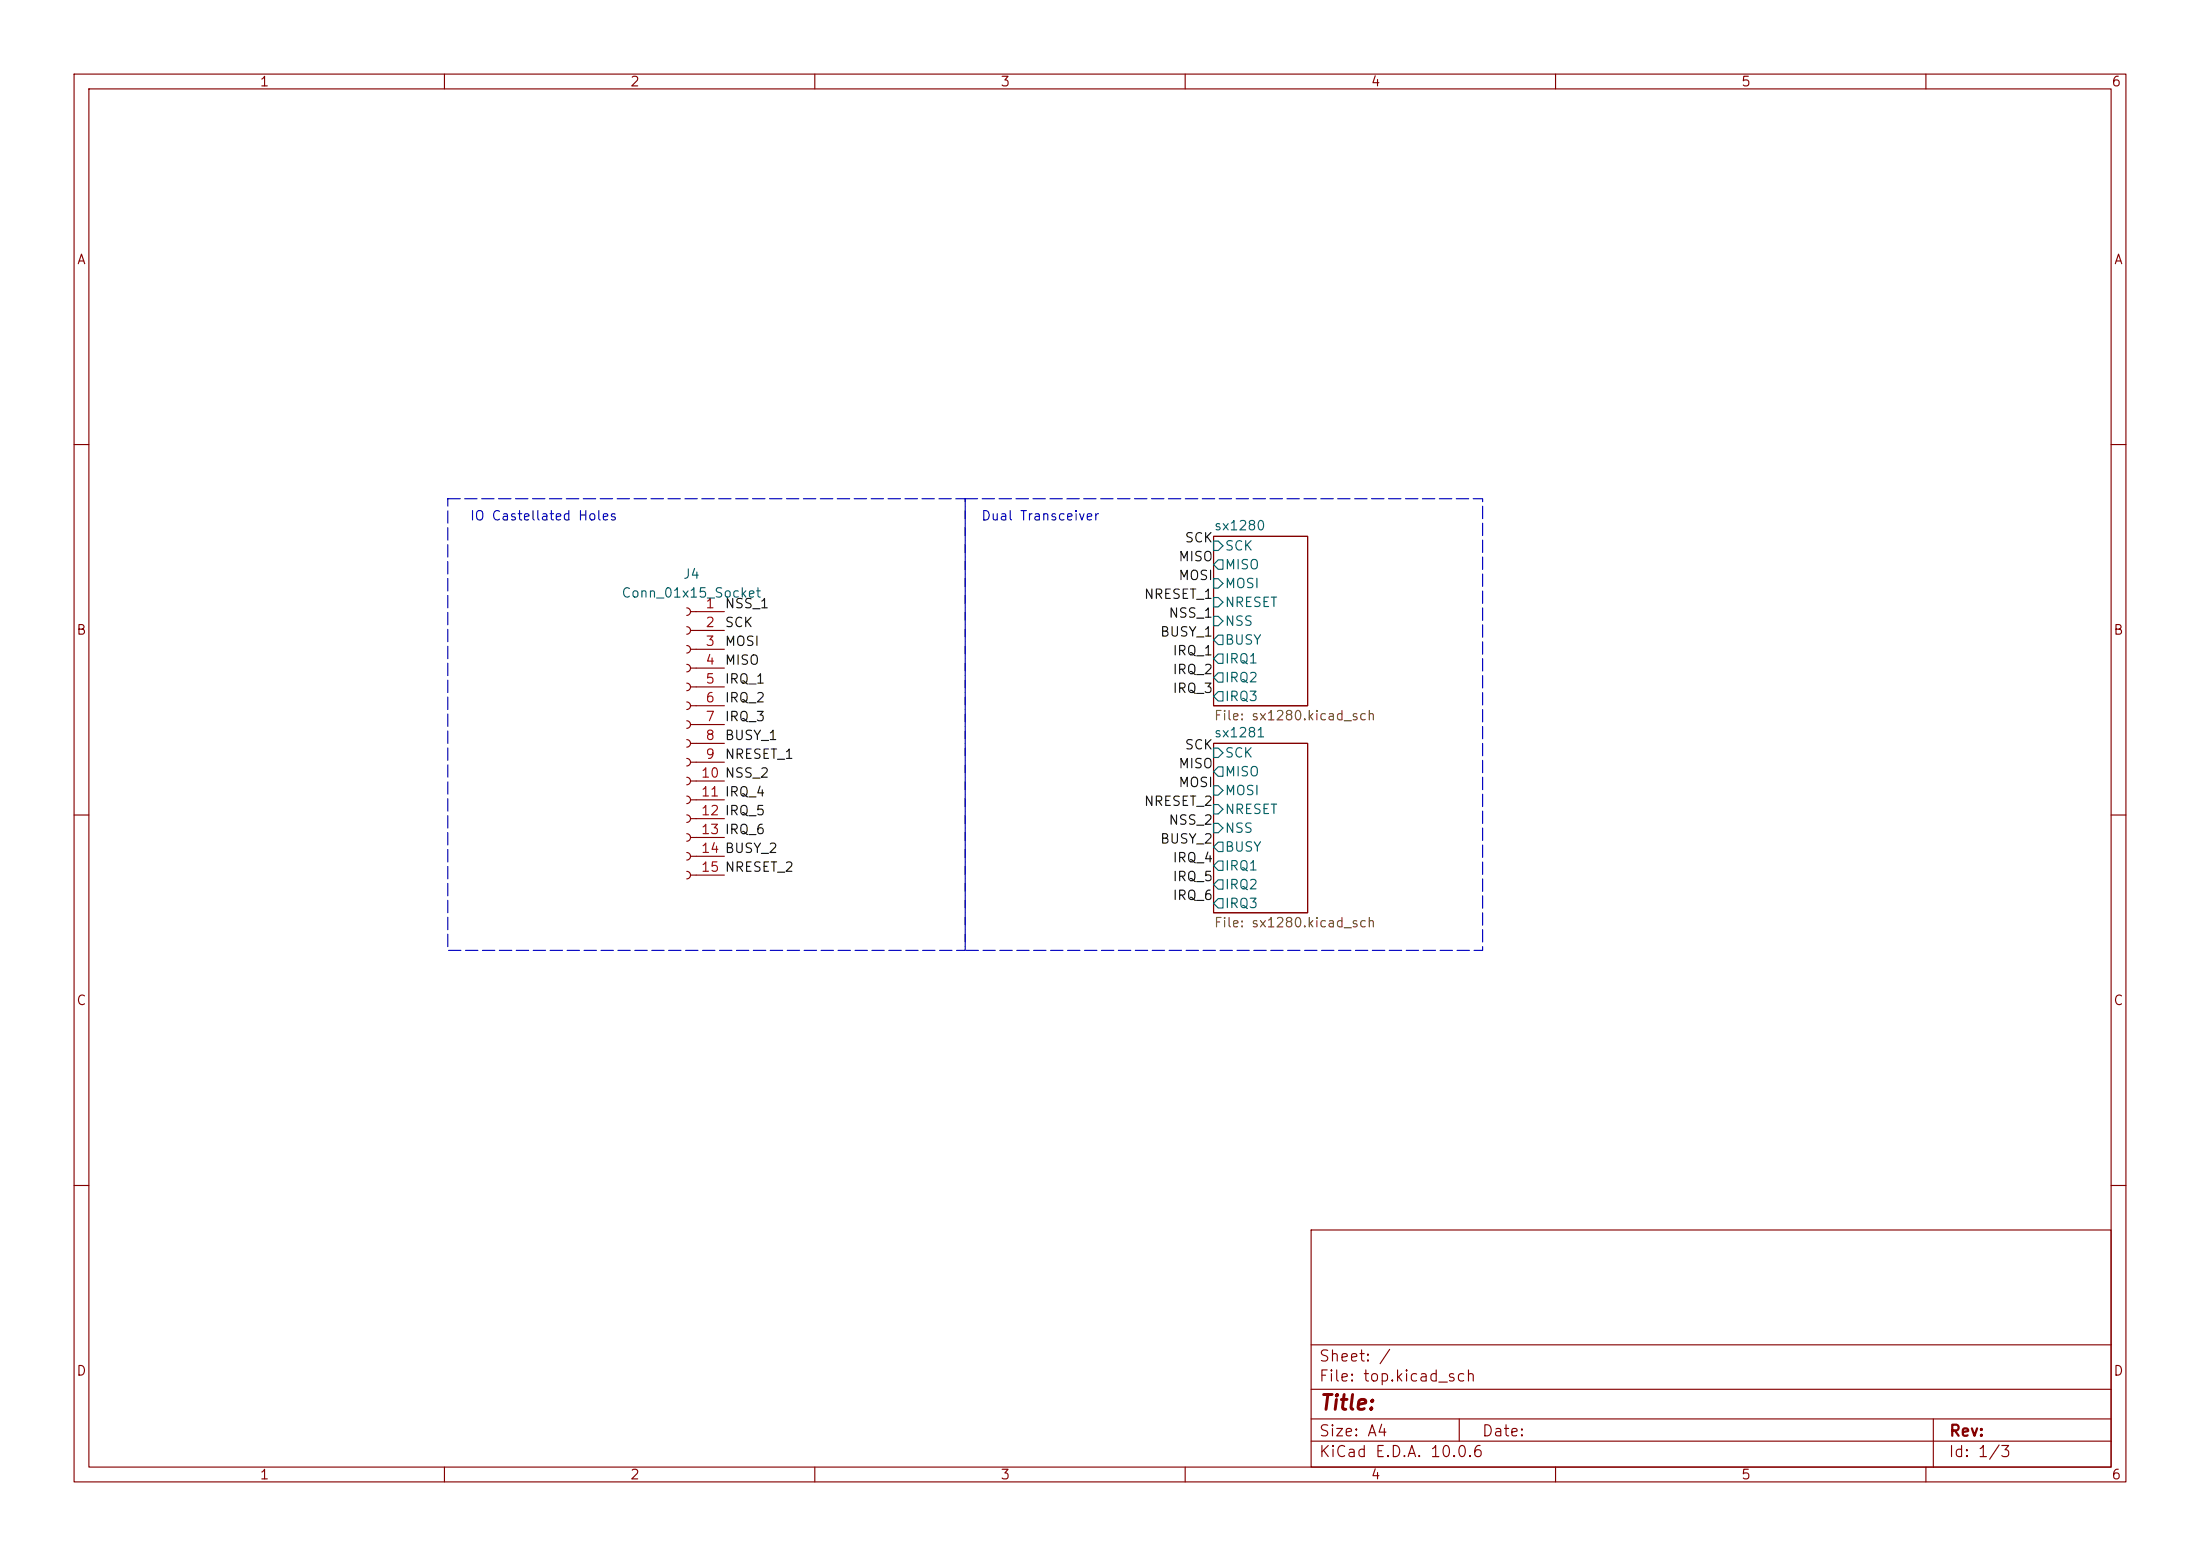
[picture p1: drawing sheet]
<svg xmlns="http://www.w3.org/2000/svg" width="297mm" height="210mm" viewBox="0 0 297 210" stroke-linecap="round" stroke-linejoin="round" font-family="sans-serif">
<g fill="none" stroke="#840000" stroke-width=".15">
<path d="M10 10h277v190h-277zM12 12h273v186h-273zM60 10v2M110 10v2M160 10v2M210 10v2M260 10v2M10 60h2M163.8 72.4h12.7v22.9h-12.7zM285 60h2M92.7 82a.51 .51 0 0 1 .5 .6 .51 .51 0 0 1-.5 .5M92.7 84.6a.51 .51 0 0 1 .5 .5 .51 .51 0 0 1-.5 .5"/>
<path d="M92.7 87.1a.51 .51 0 0 1 .5 .5 .51 .51 0 0 1-.5 .5M92.7 89.7a.51 .51 0 0 1 .5 .5 .51 .51 0 0 1-.5 .5M92.7 92.2a.51 .51 0 0 1 .5 .5 .51 .51 0 0 1-.5 .5M92.7 94.7a.51 .51 0 0 1 .5 .6 .51 .51 0 0 1-.5 .5M92.7 97.3a.51 .51 0 0 1 .5 .5 .51 .51 0 0 1-.5 .5M92.7 99.8a.51 .51 0 0 1 .5 .5 .51 .51 0 0 1-.5 .5M93.2 82.6h4.6M93.2 85.1h4.6M93.2 87.6h4.6M93.2 90.2h4.6M93.2 92.7h4.6M93.2 95.3h4.6"/>
<path d="M93.2 97.8h4.6M10 110h2M92.7 102.4a.51 .51 0 0 1 .5 .5 .51 .51 0 0 1-.5 .5M92.7 104.9a.51 .51 0 0 1 .5 .5 .51 .51 0 0 1-.5 .5M92.7 107.4a.51 .51 0 0 1 .5 .6 .51 .51 0 0 1-.5 .5M92.7 110a.51 .51 0 0 1 .5 .5 .51 .51 0 0 1-.5 .5M92.7 112.5a.51 .51 0 0 1 .5 .5 .51 .51 0 0 1-.5 .5M92.7 115.1a.51 .51 0 0 1 .5 .5 .51 .51 0 0 1-.5 .5M92.7 117.6a.51 .51 0 0 1 .5 .5 .51 .51 0 0 1-.5 .5M93.2 100.3h4.6M93.2 102.9h4.6M93.2 105.4h4.6"/>
<path d="M93.2 108h4.6M93.2 110.5h4.6M93.2 113h4.6M93.2 115.6h4.6M93.2 118.1h4.6M163.8 100.3h12.7v22.9h-12.7zM285 110h2M10 160h2M177 166h108v32h-108zM285 160h2M60 198v2M110 198v2"/>
<path d="M160 198v2M177 194.5h108M177 191.5h108M177 187.5h108M177 181.5h108M197 191.5v3M210 198v2M260 198v2M261 191.5v6.5"/>
</g>
<g fill="none" stroke="#006464" stroke-width=".15">
<path d="M163.8 78.1h.7l.6 .6-.6 .7h-.7zM163.8 73h.7l.6 .7-.6 .6h-.7zM164.5 75.6h.6v1.2h-.6l-.7-.6zM163.8 80.6h.7l.6 .7-.6 .6h-.7zM163.8 83.2h.7l.6 .6-.6 .7h-.7zM164.5 85.7h.6v1.3h-.6l-.7-.6zM164.5 88.3h.6v1.2h-.6l-.7-.6zM164.5 90.8h.6v1.3h-.6l-.7-.7zM164.5 93.3h.6v1.3h-.6l-.7-.6zM163.8 106h.7l.6 .7-.6 .6h-.7zM163.8 108.6h.7l.6 .6-.6 .7h-.7zM163.8 111.1h.7l.6 .7-.6 .6h-.7z"/>
<path d="M163.8 101h.7l.6 .6-.6 .6h-.7zM164.5 113.7h.6v1.2h-.6l-.7-.6zM164.5 116.2h.6v1.3h-.6l-.7-.7zM164.5 118.7h.6v1.3h-.6l-.7-.6zM164.5 103.5h.6v1.3h-.6l-.7-.7zM164.5 121.3h.6v1.3h-.6l-.7-.7z"/>
</g>
<path d="M60.5 67.3h69.8v61h-69.8zM130.3 67.3h69.9v61h-69.9z" fill="none" stroke="#0000c2" stroke-width=".15" stroke-dasharray="1.7 .6"/>
<text font-size="2" fill="#840000" x="178" y="190.8">Title:</text>
<g font-size="1.5" fill="#840000">
<text x="178" y="184.1">Sheet: /</text>
<text x="178" y="186.8">File: top.kicad_sch</text>
<text x="178" y="197">KiCad E.D.A. 10.0.6</text>
<text x="178" y="194.2">Size: A4</text>
<text x="200" y="194.2">Date:</text>
<text x="263" y="197">Id: 1/3</text>
<text x="263" y="194.2">Rev:</text>
</g>
<g font-size="1.3" fill="#840000">
<text x="35" y="12">1</text>
<text x="85" y="12">2</text>
<text x="135" y="12">3</text>
<text x="185" y="12">4</text>
<text x="235" y="12">5</text>
<text x="285" y="12">6</text>
<text x="10.3" y="36">A</text>
<text x="285.3" y="36">A</text>
<text x="10.2" y="86">B</text>
<text x="285.2" y="86">B</text>
<text x="10.2" y="136">C</text>
<text x="285.2" y="136">C</text>
<text x="10.2" y="186">D</text>
<text x="285.2" y="186">D</text>
<text x="35" y="200">1</text>
<text x="85" y="200">2</text>
<text x="135" y="200">3</text>
<text x="185" y="200">4</text>
<text x="235" y="200">5</text>
<text x="285" y="200">6</text>
</g>
<g font-size="1.3" fill="#0000c2">
<text x="63.4" y="70.6">IO Castellated Holes</text>
<text x="132.4" y="70.6">Dual Transceiver</text>
</g>
<g font-size="1.3" fill="#006464">
<text x="163.8" y="71.9">sx1280</text>
<text x="165.3" y="77.2">MISO</text>
<text x="165.3" y="74.6">SCK</text>
<text x="83.8" y="81">Conn_01x15_Socket</text>
<text x="92.1" y="78.4">J4</text>
<text x="165.3" y="79.7">MOSI</text>
<text x="165.3" y="82.2">NRESET</text>
<text x="165.3" y="87.3">BUSY</text>
<text x="165.3" y="89.9">IRQ1</text>
<text x="165.3" y="84.8">NSS</text>
<text x="165.3" y="92.4">IRQ2</text>
<text x="165.3" y="94.9">IRQ3</text>
<text x="163.8" y="99.8">sx1281</text>
<text x="165.3" y="105.1">MISO</text>
<text x="165.3" y="107.6">MOSI</text>
<text x="165.3" y="102.6">SCK</text>
<text x="165.3" y="110.2">NRESET</text>
<text x="165.3" y="112.7">NSS</text>
<text x="165.3" y="115.3">BUSY</text>
<text x="165.3" y="117.8">IRQ1</text>
<text x="165.3" y="120.3">IRQ2</text>
<text x="165.3" y="122.9">IRQ3</text>
</g>
<g font-size="1.3" fill="#0f0f0f">
<text x="159" y="76.1">MISO</text>
<text x="159.9" y="73.5">SCK</text>
<text x="97.8" y="82.4">NSS_1</text>
<text x="154.4" y="81.2">NRESET_1</text>
<text x="157.7" y="83.7">NSS_1</text>
<text x="159" y="78.6">MOSI</text>
<text x="97.8" y="85">SCK</text>
<text x="97.8" y="87.5">MOSI</text>
<text x="156.5" y="86.2">BUSY_1</text>
<text x="158.2" y="88.8">IRQ_1</text>
<text x="97.8" y="92.6">IRQ_1</text>
<text x="97.8" y="95.1">IRQ_2</text>
<text x="97.8" y="90">MISO</text>
<text x="158.2" y="93.9">IRQ_3</text>
<text x="158.2" y="91.3">IRQ_2</text>
<text x="97.8" y="100.2">BUSY_1</text>
<text x="97.8" y="97.7">IRQ_3</text>
<text x="159.9" y="101.5">SCK</text>
<text x="97.8" y="102.7">NRESET_1</text>
<text x="159" y="104">MISO</text>
<text x="159" y="106.6">MOSI</text>
<text x="154.4" y="109.1">NRESET_2</text>
<text x="157.7" y="111.6">NSS_2</text>
<text x="156.5" y="114.2">BUSY_2</text>
<text x="158.2" y="119.3">IRQ_5</text>
<text x="158.2" y="116.7">IRQ_4</text>
<text x="158.2" y="121.8">IRQ_6</text>
</g>
<g font-size="1.3" fill="#a90000">
<text x="95.2" y="82.4">1</text>
<text x="95.2" y="85">2</text>
<text x="95.2" y="87.5">3</text>
<text x="95.2" y="90">4</text>
<text x="95.2" y="92.6">5</text>
<text x="95.2" y="95.1">6</text>
<text x="95.2" y="97.7">7</text>
<text x="95.2" y="100.2">8</text>
<text x="94.5" y="105.3">10 NSS_2</text>
<text x="94.5" y="107.8">11 IRQ_4</text>
<text x="95.2" y="102.7">9</text>
<text x="94.5" y="110.4">12 IRQ_5</text>
<text x="94.5" y="112.9">13 IRQ_6</text>
<text x="94.5" y="115.4">14 BUSY_2</text>
<text x="94.5" y="118">15 NRESET_2</text>
</g>
<g font-size="1.3" fill="#725600">
<text x="163.8" y="97.5">File: sx1280.kicad_sch</text>
<text x="163.8" y="125.5">File: sx1280.kicad_sch</text>
</g>
</svg>
